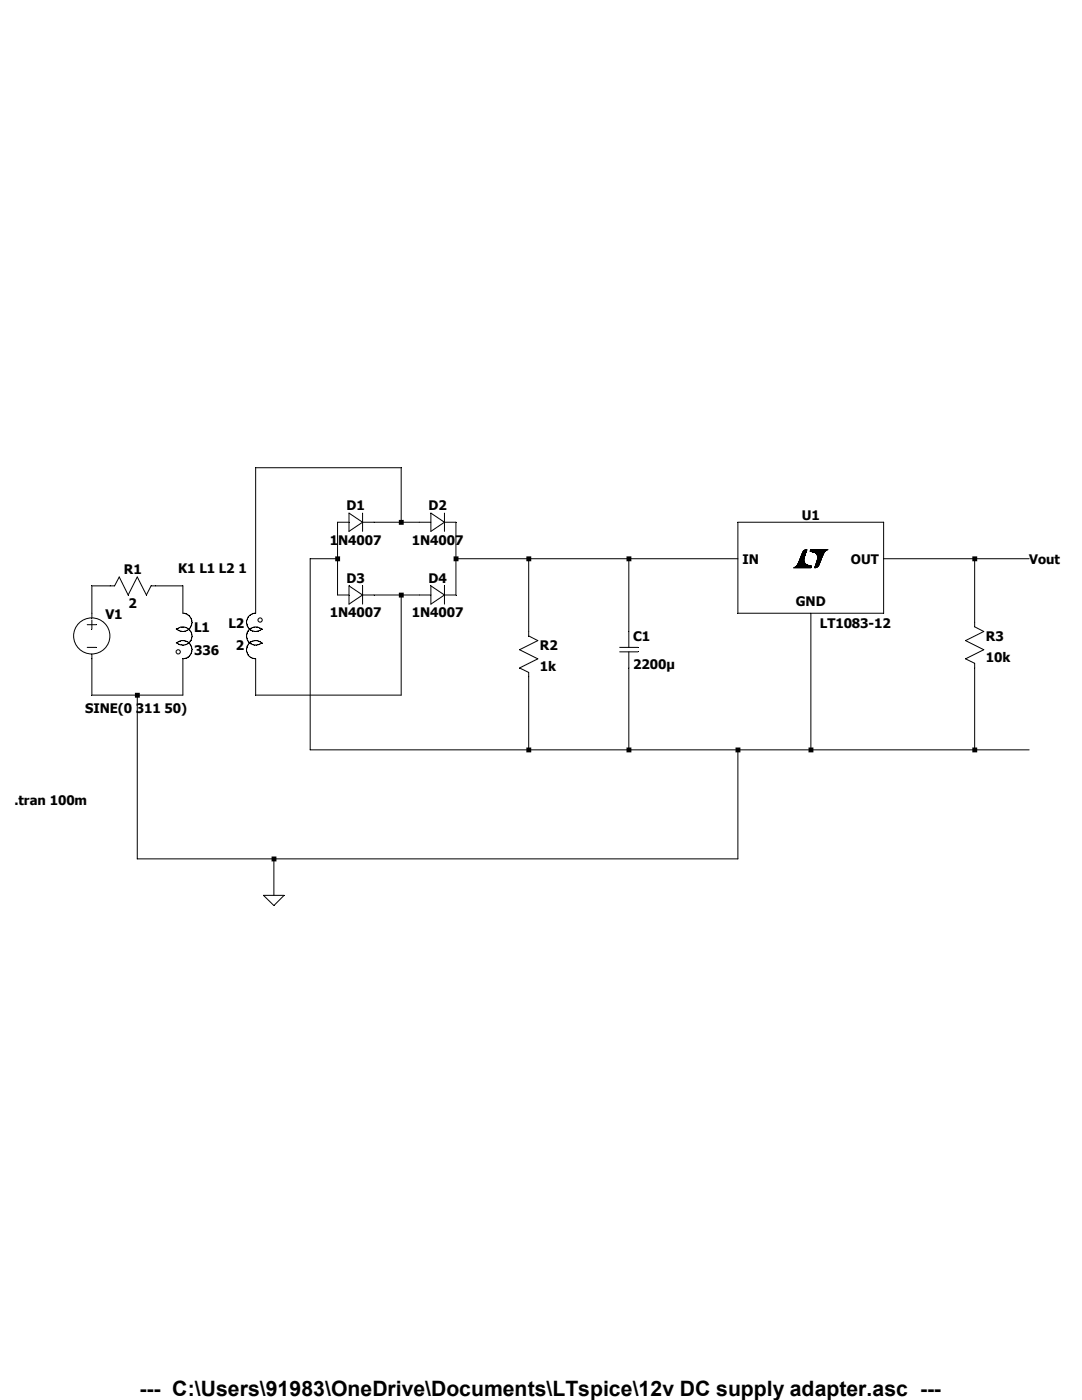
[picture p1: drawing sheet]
Version 4
SHEET 1 1608 680
WIRE 432 -128 176 -128
WIRE 432 -32 432 -128
WIRE 432 -32 384 -32
WIRE 464 -32 432 -32
WIRE 320 32 320 -32
WIRE 320 32 272 32
WIRE 528 32 528 -32
WIRE 656 32 528 32
WIRE 832 32 656 32
WIRE 1024 32 832 32
WIRE 1440 32 1280 32
WIRE 1536 32 1440 32
WIRE -80 80 -112 80
WIRE 48 80 0 80
WIRE 320 96 320 32
WIRE 432 96 384 96
WIRE 464 96 432 96
WIRE 528 96 528 32
WIRE -112 128 -112 80
WIRE 48 128 48 80
WIRE 176 128 176 -128
WIRE 1440 144 1440 32
WIRE 656 160 656 32
WIRE 832 160 832 32
WIRE -112 272 -112 208
WIRE -32 272 -112 272
WIRE 48 272 48 208
WIRE 48 272 -32 272
WIRE 176 272 176 208
WIRE 432 272 432 96
WIRE 432 272 176 272
WIRE 272 368 272 32
WIRE 656 368 656 240
WIRE 656 368 272 368
WIRE 832 368 832 224
WIRE 832 368 656 368
WIRE 1024 368 832 368
WIRE 1152 368 1152 128
WIRE 1152 368 1024 368
WIRE 1440 368 1440 224
WIRE 1440 368 1152 368
WIRE 1536 368 1440 368
WIRE -32 560 -32 272
WIRE 208 560 -32 560
WIRE 1024 560 1024 368
WIRE 1024 560 208 560
WIRE 208 624 208 560
FLAG 208 624 0
FLAG 1536 32 Vout
SYMBOL voltage -112 112 R0
WINDOW 3 -12 182 Left 2
WINDOW 123 0 0 Left 0
WINDOW 39 0 0 Left 0
SYMATTR Value SINE(0 311 50)
SYMATTR InstName V1
SYMBOL res 16 64 R90
WINDOW 0 0 56 VBottom 2
WINDOW 3 32 56 VTop 2
SYMATTR InstName R1
SYMATTR Value 2
SYMBOL ind2 32 112 R0
SYMATTR InstName L1
SYMATTR Value 336
SYMATTR Type ind
SYMBOL ind2 192 224 R180
WINDOW 0 36 80 Left 2
WINDOW 3 36 40 Left 2
SYMATTR InstName L2
SYMATTR Value 2
SYMATTR Type ind
SYMBOL diode 320 -16 R270
WINDOW 0 32 32 VTop 2
WINDOW 3 0 32 VBottom 2
SYMATTR InstName D1
SYMATTR Value 1N4007
SYMBOL diode 464 -16 R270
WINDOW 0 32 32 VTop 2
WINDOW 3 0 32 VBottom 2
SYMATTR InstName D2
SYMATTR Value 1N4007
SYMBOL diode 320 112 R270
WINDOW 0 32 32 VTop 2
WINDOW 3 0 32 VBottom 2
SYMATTR InstName D3
SYMATTR Value 1N4007
SYMBOL diode 464 112 R270
WINDOW 0 32 32 VTop 2
WINDOW 3 0 32 VBottom 2
SYMATTR InstName D4
SYMATTR Value 1N4007
SYMBOL PowerProducts\\LT1083-12 1152 32 R0
SYMATTR InstName U1
SYMBOL res 640 144 R0
SYMATTR InstName R2
SYMATTR Value 1k
SYMBOL cap 816 160 R0
SYMATTR InstName C1
SYMATTR Value 2200µ
SYMBOL res 1424 128 R0
SYMATTR InstName R3
SYMATTR Value 10k
TEXT -248 456 Left 2 !.tran 100m
TEXT 40 48 Left 2 !K1 L1 L2 1
